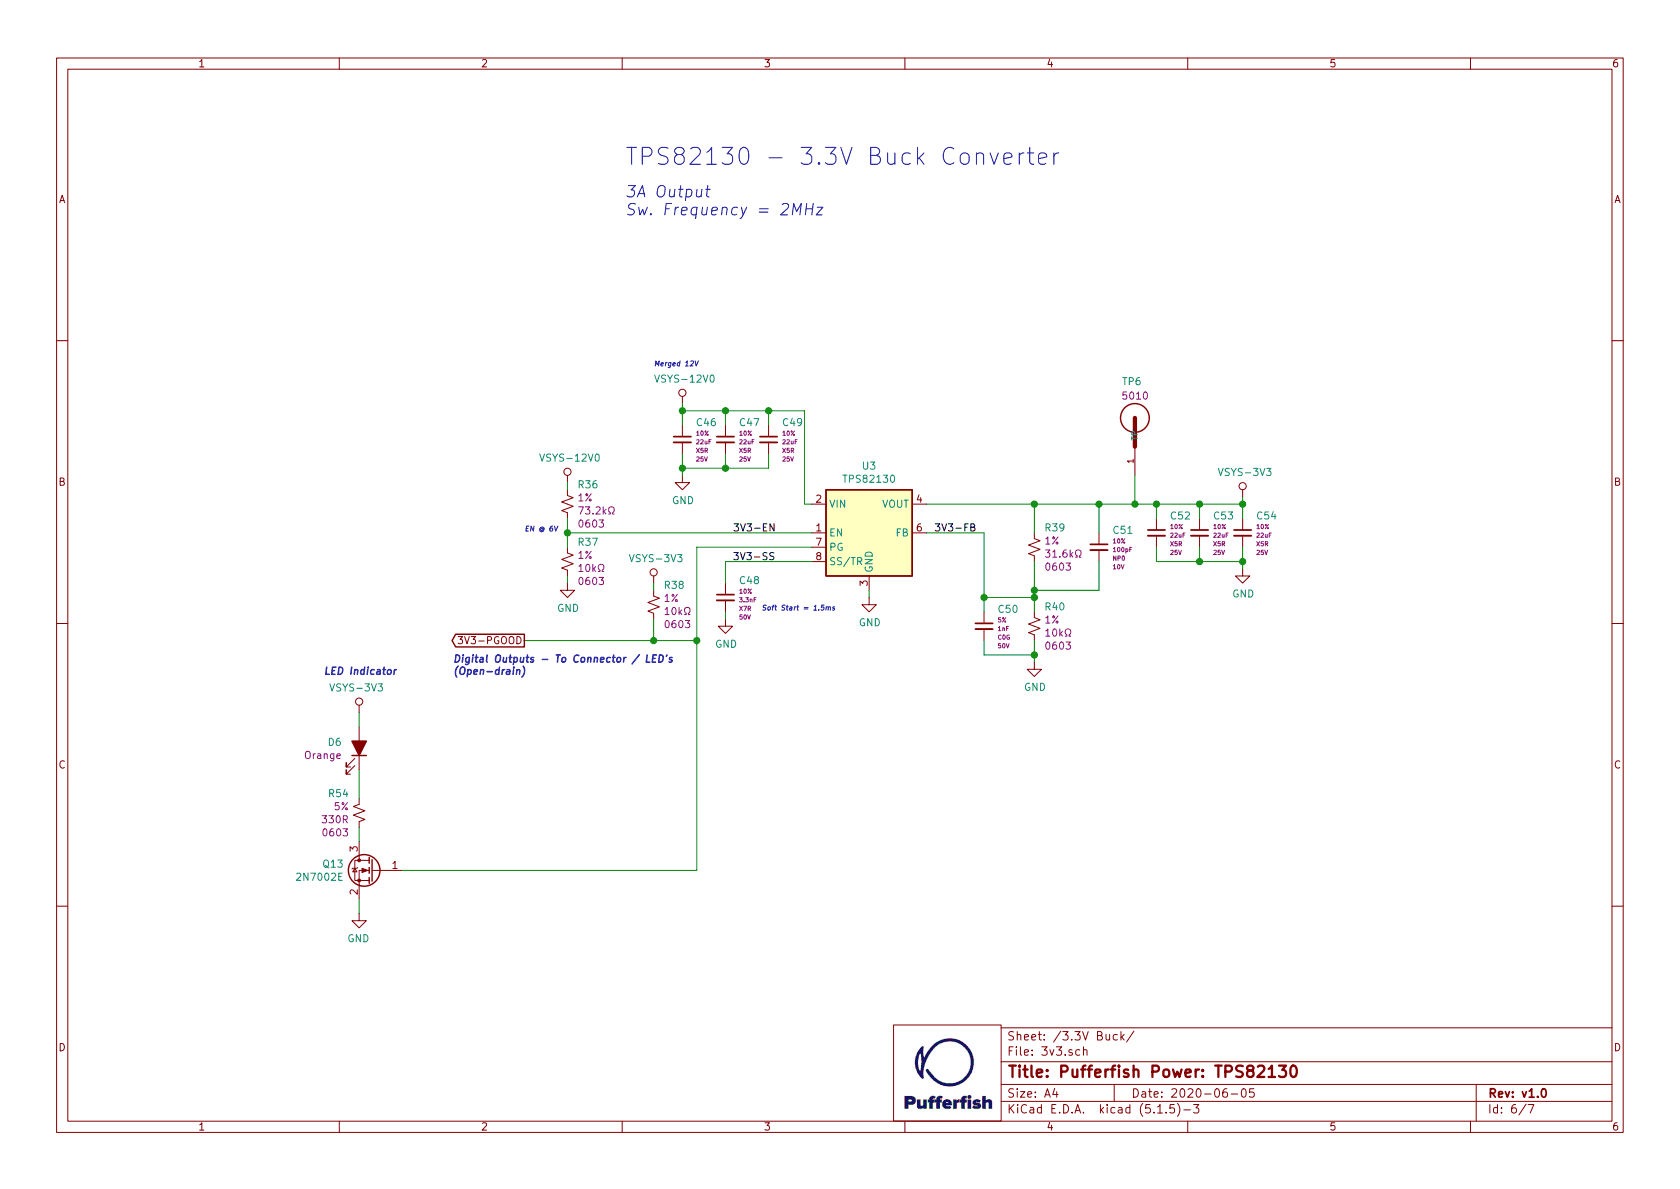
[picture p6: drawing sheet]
EESchema Schematic File Version 4
EELAYER 30 0
EELAYER END
$Descr A4 11693 8268
encoding utf-8
Sheet 6 7
Title "Pufferfish Power: TPS82130"
Date "2020-06-05"
Rev "v1.0"
Comp ""
Comment1 ""
Comment2 ""
Comment3 ""
Comment4 ""
$EndDescr
$Comp
L Regulator_Switching:TPS82130 U3
U 1 1
P 6050 3700
F 0 "U3" H 6050 4167 50  0000 C CNN
F 1 "TPS82130" H 6050 4076 50  0000 C CNN
F 2 "Package_LGA:Texas_SIL0008D_MicroSiP-8-1EP_2.8x3mm_P0.65mm_EP1.1x1.9mm_ThermalVias" H 6050 3050 50  0001 C CNN
F 3 "http://www.ti.com/lit/ds/symlink/tps82130.pdf" H 6050 2950 50  0001 C CNN
	1    6050 3700
	1    0    0    -1  
$EndComp
$Comp
L power:GND #PWR?
U 1 1
P 6050 4150
AR Path="/5EC321D9/5EDA729F" Ref="#PWR?"  Part="1" 
AR Path="/5EDA3ECC/5EDA729F" Ref="#PWR046"  Part="1" 
F 0 "#PWR046" H 6050 3900 50  0001 C CNN
F 1 "GND" H 6055 3977 50  0000 C CNN
F 2 "" H 6050 4150 50  0001 C CNN
F 3 "" H 6050 4150 50  0001 C CNN
	1    6050 4150
	1    0    0    -1  
$EndComp
Wire Wire Line
	6050 4150 6050 4100
$Comp
L Pufferfish:VSYS-12V0 #PWR?
U 1 1
P 4750 2800
AR Path="/5EC321D9/5EDA82C4" Ref="#PWR?"  Part="1" 
AR Path="/5EDA3ECC/5EDA82C4" Ref="#PWR045"  Part="1" 
F 0 "#PWR045" H 4750 2650 50  0001 C CNN
F 1 "VSYS-12V0" H 4767 2973 50  0000 C CNN
F 2 "" H 4750 2800 50  0001 C CNN
F 3 "" H 4750 2800 50  0001 C CNN
	1    4750 2800
	1    0    0    -1  
$EndComp
Text Notes 4550 2550 0    35   Italic 0
Merged 12V
$Comp
L Pufferfish:VSYS-3V3 #PWR069
U 1 1
P 8650 3450
F 0 "#PWR069" H 8650 3300 50  0001 C CNN
F 1 "VSYS-3V3" H 8667 3623 50  0000 C CNN
F 2 "" H 8650 3450 50  0001 C CNN
F 3 "" H 8650 3450 50  0001 C CNN
	1    8650 3450
	1    0    0    -1  
$EndComp
Text Label 5400 3900 2    50   ~ 0
3V3-SS
Wire Wire Line
	5050 4300 5050 4250
$Comp
L power:GND #PWR?
U 1 1
P 5050 4300
AR Path="/5EC321D9/5EEFB874" Ref="#PWR?"  Part="1" 
AR Path="/5EDA3ECC/5EEFB874" Ref="#PWR067"  Part="1" 
F 0 "#PWR067" H 5050 4050 50  0001 C CNN
F 1 "GND" H 5055 4127 50  0000 C CNN
F 2 "" H 5050 4300 50  0001 C CNN
F 3 "" H 5050 4300 50  0001 C CNN
	1    5050 4300
	1    0    0    -1  
$EndComp
Wire Wire Line
	5050 3900 5650 3900
Wire Wire Line
	5050 4050 5050 3900
$Comp
L Pufferfish:CAP_3.3nF_50V_X7R_0402 C48
U 1 1
P 5050 4150
F 0 "C48" H 5142 4270 50  0000 L CNN
F 1 "CAP_3.3nF_50V_X7R_0402" H 4150 4600 50  0001 L CNN
F 2 "Pufferfish:CAP_SMD_0402" H 5100 3750 50  0001 C CNN
F 3 "https://www.digikey.com/product-detail/en/murata-electronics/GRM1555C1H102JA01D/490-3244-2-ND/702509" H 5200 4100 50  0001 C CNN
F 4 "10%" H 5142 4194 30  0000 L CNN "Tolerance"
F 5 "3.3nF" H 5142 4134 30  0000 L CNN "Capacitance"
F 6 "CL05B332KB5NNNC" H 4550 4500 50  0001 C CNN "MPN"
F 7 "SEMCO" H 4400 4400 50  0001 C CNN "MFG"
F 8 "X7R" H 5142 4074 30  0000 L CNN "Dielectric"
F 9 "50V" H 5142 4014 30  0000 L CNN "Voltage"
	1    5050 4150
	1    0    0    -1  
$EndComp
Wire Wire Line
	8650 3450 8650 3500
Text Notes 4350 1500 0    79   Italic 0
3A Output\nSw. Frequency = 2MHz
Text Notes 4350 1150 0    118  ~ 0
TPS82130 - 3.3V Buck Converter
$Comp
L Pufferfish:RES_10K_0603_SMD R40
U 1 1
P 7200 4350
F 0 "R40" H 7268 4487 50  0000 L CNN
F 1 "RES_10K_0603_SMD" H 7280 4160 50  0001 L CNN
F 2 "Pufferfish:RES_SMD_0603" H 7400 3950 50  0001 C CNN
F 3 "https://www.digikey.com/product-detail/en/panasonic-electronic-components/ERJ-3GEYJ103V/P10KGTR-ND/135662" H 7200 4350 50  0001 C CNN
F 4 "1%" H 7268 4396 50  0000 L CNN "Tolerance"
F 5 "10kΩ" H 7268 4305 50  0000 L CNN "Resistance"
F 6 "ERJ-3GEYJ103V" H 7200 4350 50  0001 C CNN "MPN"
F 7 "Panasonic" H 7200 4350 50  0001 C CNN "MFG"
F 8 "0603" H 7268 4214 50  0000 L CNN "Package"
	1    7200 4350
	1    0    0    -1  
$EndComp
Wire Wire Line
	7200 3900 7200 4100
Wire Wire Line
	7200 4600 7200 4550
$Comp
L power:GND #PWR?
U 1 1
P 7200 4600
AR Path="/5EC321D9/5EF0566E" Ref="#PWR?"  Part="1" 
AR Path="/5EDA3ECC/5EF0566E" Ref="#PWR068"  Part="1" 
F 0 "#PWR068" H 7200 4350 50  0001 C CNN
F 1 "GND" H 7205 4427 50  0000 C CNN
F 2 "" H 7200 4600 50  0001 C CNN
F 3 "" H 7200 4600 50  0001 C CNN
	1    7200 4600
	1    0    0    -1  
$EndComp
$Comp
L Pufferfish:RES_31K6_0603_SMD R39
U 1 1
P 7200 3800
F 0 "R39" H 7268 3937 50  0000 L CNN
F 1 "RES_31K6_0603_SMD" H 7280 3610 50  0001 L CNN
F 2 "Pufferfish:RES_SMD_0603" H 7400 3400 50  0001 C CNN
F 3 "https://www.digikey.com/product-detail/en/panasonic-electronic-components/ERJ-3EKF3162V/P31-6KHDKR-ND/576164" H 7200 3800 50  0001 C CNN
F 4 "1%" H 7268 3846 50  0000 L CNN "Tolerance"
F 5 "31.6kΩ" H 7268 3755 50  0000 L CNN "Resistance"
F 6 "ERJ-3EKF3162V" H 7200 3800 50  0001 C CNN "MPN"
F 7 "Panasonic" H 7200 3800 50  0001 C CNN "MFG"
F 8 "0603" H 7268 3664 50  0000 L CNN "Package"
	1    7200 3800
	1    0    0    -1  
$EndComp
$Comp
L Pufferfish:CAP_1nF_50V_C0G_0402 C?
U 1 1
P 6850 4350
AR Path="/5EFFFB7B/5EF08637" Ref="C?"  Part="1" 
AR Path="/5EDA3ECC/5EF08637" Ref="C50"  Part="1" 
F 0 "C50" H 6942 4470 50  0000 L CNN
F 1 "CAP_1nF_50V_C0G_0402" H 5950 4800 50  0001 L CNN
F 2 "Pufferfish:CAP_SMD_0402" H 6900 3950 50  0001 C CNN
F 3 "https://www.digikey.com/product-detail/en/murata-electronics/GRM1555C1H102JA01D/490-3244-2-ND/702509" H 7000 4300 50  0001 C CNN
F 4 "5%" H 6942 4394 30  0000 L CNN "Tolerance"
F 5 "1nF" H 6942 4334 30  0000 L CNN "Capacitance"
F 6 "GRM1555C1H102JA01D" H 6350 4700 50  0001 C CNN "MPN"
F 7 "Murata" H 6200 4600 50  0001 C CNN "MFG"
F 8 "C0G" H 6942 4274 30  0000 L CNN "Dielectric"
F 9 "50V" H 6942 4214 30  0000 L CNN "Voltage"
	1    6850 4350
	1    0    0    -1  
$EndComp
Wire Wire Line
	6850 4450 6850 4550
Wire Wire Line
	6850 4550 7200 4550
Connection ~ 7200 4550
Wire Wire Line
	7200 4550 7200 4450
Wire Wire Line
	6850 4250 6850 4150
Wire Wire Line
	6850 4150 7200 4150
Connection ~ 7200 4150
Wire Wire Line
	7200 4150 7200 4250
Wire Wire Line
	6850 4150 6850 3700
Connection ~ 6850 4150
$Comp
L Pufferfish:CAP_100pF_10V_NP0_0402 C?
U 1 1
P 7650 3800
AR Path="/5EFFFB7B/5EF0A005" Ref="C?"  Part="1" 
AR Path="/5EDA3ECC/5EF0A005" Ref="C51"  Part="1" 
F 0 "C51" H 7742 3920 50  0000 L CNN
F 1 "CAP_100pF_10V_NP0_0402" H 6750 4250 50  0001 L CNN
F 2 "Pufferfish:CAP_SMD_0402" H 7700 3400 50  0001 C CNN
F 3 "https://www.digikey.com/product-detail/en/kemet/C0402C101K8GAC7867/399-14413-6-ND/7104044" H 7800 3750 50  0001 C CNN
F 4 "10%" H 7742 3844 30  0000 L CNN "Tolerance"
F 5 "100pF" H 7742 3784 30  0000 L CNN "Capacitance"
F 6 "C0402C101K8GAC7867" H 7150 4150 50  0001 C CNN "MPN"
F 7 "KEMET" H 7000 4050 50  0001 C CNN "MFG"
F 8 "NP0" H 7742 3724 30  0000 L CNN "Dielectric"
F 9 "10V" H 7742 3664 30  0000 L CNN "Voltage"
	1    7650 3800
	1    0    0    -1  
$EndComp
Wire Wire Line
	7650 3900 7650 4100
Wire Wire Line
	7650 4100 7200 4100
Connection ~ 7200 4100
Wire Wire Line
	7200 4100 7200 4150
Text Label 6800 3700 2    50   ~ 0
3V3-FB
Wire Wire Line
	6450 3500 7200 3500
Wire Wire Line
	6450 3700 6850 3700
Wire Wire Line
	7200 3500 7200 3700
Connection ~ 7200 3500
Wire Wire Line
	7200 3500 7650 3500
Wire Wire Line
	7650 3700 7650 3500
Connection ~ 7650 3500
Wire Wire Line
	7650 3500 7900 3500
$Comp
L Pufferfish:CAP_22uF_25V_X5R_0805 C?
U 1 1
P 8350 3700
AR Path="/5EFFFB7B/5EF15E11" Ref="C?"  Part="1" 
AR Path="/5EDA3ECC/5EF15E11" Ref="C53"  Part="1" 
F 0 "C53" H 8442 3820 50  0000 L CNN
F 1 "CAP_22uF_25V_X5R_0805" H 7400 4100 50  0001 L CNN
F 2 "Pufferfish:CAP_SMD_0805" H 8400 3300 50  0001 C CNN
F 3 "https://www.digikey.com/product-detail/en/samsung-electro-mechanics/CL21A226MAQNNNE/1276-2908-6-ND/3893423" H 8500 3650 50  0001 C CNN
F 4 "10%" H 8442 3744 30  0000 L CNN "Tolerance"
F 5 "22uF" H 8442 3684 30  0000 L CNN "Capacitance"
F 6 "CL21A226MAQNNNE" H 7850 3900 50  0001 C CNN "MPN"
F 7 "SEMCO" H 7700 4000 50  0001 C CNN "MFG"
F 8 "X5R" H 8442 3624 30  0000 L CNN "Dielectric"
F 9 "25V" H 8442 3564 30  0000 L CNN "Voltage"
	1    8350 3700
	1    0    0    -1  
$EndComp
$Comp
L Pufferfish:CAP_22uF_25V_X5R_0805 C?
U 1 1
P 8650 3700
AR Path="/5EFFFB7B/5EF15E1D" Ref="C?"  Part="1" 
AR Path="/5EDA3ECC/5EF15E1D" Ref="C54"  Part="1" 
F 0 "C54" H 8742 3820 50  0000 L CNN
F 1 "CAP_22uF_25V_X5R_0805" H 7700 4100 50  0001 L CNN
F 2 "Pufferfish:CAP_SMD_0805" H 8700 3300 50  0001 C CNN
F 3 "https://www.digikey.com/product-detail/en/samsung-electro-mechanics/CL21A226MAQNNNE/1276-2908-6-ND/3893423" H 8800 3650 50  0001 C CNN
F 4 "10%" H 8742 3744 30  0000 L CNN "Tolerance"
F 5 "22uF" H 8742 3684 30  0000 L CNN "Capacitance"
F 6 "CL21A226MAQNNNE" H 8150 3900 50  0001 C CNN "MPN"
F 7 "SEMCO" H 8000 4000 50  0001 C CNN "MFG"
F 8 "X5R" H 8742 3624 30  0000 L CNN "Dielectric"
F 9 "25V" H 8742 3564 30  0000 L CNN "Voltage"
	1    8650 3700
	1    0    0    -1  
$EndComp
$Comp
L Pufferfish:CAP_22uF_25V_X5R_0805 C?
U 1 1
P 8050 3700
AR Path="/5EFFFB7B/5EF15E29" Ref="C?"  Part="1" 
AR Path="/5EDA3ECC/5EF15E29" Ref="C52"  Part="1" 
F 0 "C52" H 8142 3820 50  0000 L CNN
F 1 "CAP_22uF_25V_X5R_0805" H 7100 4100 50  0001 L CNN
F 2 "Pufferfish:CAP_SMD_0805" H 8100 3300 50  0001 C CNN
F 3 "https://www.digikey.com/product-detail/en/samsung-electro-mechanics/CL21A226MAQNNNE/1276-2908-6-ND/3893423" H 8200 3650 50  0001 C CNN
F 4 "10%" H 8142 3744 30  0000 L CNN "Tolerance"
F 5 "22uF" H 8142 3684 30  0000 L CNN "Capacitance"
F 6 "CL21A226MAQNNNE" H 7550 3900 50  0001 C CNN "MPN"
F 7 "SEMCO" H 7400 4000 50  0001 C CNN "MFG"
F 8 "X5R" H 8142 3624 30  0000 L CNN "Dielectric"
F 9 "25V" H 8142 3564 30  0000 L CNN "Voltage"
	1    8050 3700
	1    0    0    -1  
$EndComp
Wire Wire Line
	8050 3800 8050 3900
Wire Wire Line
	8050 3900 8350 3900
Wire Wire Line
	8350 3800 8350 3900
Connection ~ 8350 3900
Wire Wire Line
	8350 3900 8650 3900
Wire Wire Line
	8650 3800 8650 3900
Wire Wire Line
	8650 3950 8650 3900
$Comp
L power:GND #PWR?
U 1 1
P 8650 3950
AR Path="/5EC321D9/5EF17D2C" Ref="#PWR?"  Part="1" 
AR Path="/5EDA3ECC/5EF17D2C" Ref="#PWR070"  Part="1" 
F 0 "#PWR070" H 8650 3700 50  0001 C CNN
F 1 "GND" H 8655 3777 50  0000 C CNN
F 2 "" H 8650 3950 50  0001 C CNN
F 3 "" H 8650 3950 50  0001 C CNN
	1    8650 3950
	1    0    0    -1  
$EndComp
Wire Wire Line
	8650 3600 8650 3500
Connection ~ 8650 3500
Wire Wire Line
	8350 3600 8350 3500
Connection ~ 8350 3500
Wire Wire Line
	8350 3500 8650 3500
Wire Wire Line
	8050 3600 8050 3500
Connection ~ 8050 3500
Wire Wire Line
	8050 3500 8350 3500
$Comp
L Pufferfish:CAP_22uF_25V_X5R_0805 C?
U 1 1
P 5050 3050
AR Path="/5EFFFB7B/5EF1D7E3" Ref="C?"  Part="1" 
AR Path="/5EDA3ECC/5EF1D7E3" Ref="C47"  Part="1" 
F 0 "C47" H 5142 3170 50  0000 L CNN
F 1 "CAP_22uF_25V_X5R_0805" H 4100 3450 50  0001 L CNN
F 2 "Pufferfish:CAP_SMD_0805" H 5100 2650 50  0001 C CNN
F 3 "https://www.digikey.com/product-detail/en/samsung-electro-mechanics/CL21A226MAQNNNE/1276-2908-6-ND/3893423" H 5200 3000 50  0001 C CNN
F 4 "10%" H 5142 3094 30  0000 L CNN "Tolerance"
F 5 "22uF" H 5142 3034 30  0000 L CNN "Capacitance"
F 6 "CL21A226MAQNNNE" H 4550 3250 50  0001 C CNN "MPN"
F 7 "SEMCO" H 4400 3350 50  0001 C CNN "MFG"
F 8 "X5R" H 5142 2974 30  0000 L CNN "Dielectric"
F 9 "25V" H 5142 2914 30  0000 L CNN "Voltage"
	1    5050 3050
	1    0    0    -1  
$EndComp
$Comp
L Pufferfish:CAP_22uF_25V_X5R_0805 C?
U 1 1
P 5350 3050
AR Path="/5EFFFB7B/5EF1D7EF" Ref="C?"  Part="1" 
AR Path="/5EDA3ECC/5EF1D7EF" Ref="C49"  Part="1" 
F 0 "C49" H 5442 3170 50  0000 L CNN
F 1 "CAP_22uF_25V_X5R_0805" H 4400 3450 50  0001 L CNN
F 2 "Pufferfish:CAP_SMD_0805" H 5400 2650 50  0001 C CNN
F 3 "https://www.digikey.com/product-detail/en/samsung-electro-mechanics/CL21A226MAQNNNE/1276-2908-6-ND/3893423" H 5500 3000 50  0001 C CNN
F 4 "10%" H 5442 3094 30  0000 L CNN "Tolerance"
F 5 "22uF" H 5442 3034 30  0000 L CNN "Capacitance"
F 6 "CL21A226MAQNNNE" H 4850 3250 50  0001 C CNN "MPN"
F 7 "SEMCO" H 4700 3350 50  0001 C CNN "MFG"
F 8 "X5R" H 5442 2974 30  0000 L CNN "Dielectric"
F 9 "25V" H 5442 2914 30  0000 L CNN "Voltage"
	1    5350 3050
	1    0    0    -1  
$EndComp
$Comp
L Pufferfish:CAP_22uF_25V_X5R_0805 C?
U 1 1
P 4750 3050
AR Path="/5EFFFB7B/5EF1D7FB" Ref="C?"  Part="1" 
AR Path="/5EDA3ECC/5EF1D7FB" Ref="C46"  Part="1" 
F 0 "C46" H 4842 3170 50  0000 L CNN
F 1 "CAP_22uF_25V_X5R_0805" H 3800 3450 50  0001 L CNN
F 2 "Pufferfish:CAP_SMD_0805" H 4800 2650 50  0001 C CNN
F 3 "https://www.digikey.com/product-detail/en/samsung-electro-mechanics/CL21A226MAQNNNE/1276-2908-6-ND/3893423" H 4900 3000 50  0001 C CNN
F 4 "10%" H 4842 3094 30  0000 L CNN "Tolerance"
F 5 "22uF" H 4842 3034 30  0000 L CNN "Capacitance"
F 6 "CL21A226MAQNNNE" H 4250 3250 50  0001 C CNN "MPN"
F 7 "SEMCO" H 4100 3350 50  0001 C CNN "MFG"
F 8 "X5R" H 4842 2974 30  0000 L CNN "Dielectric"
F 9 "25V" H 4842 2914 30  0000 L CNN "Voltage"
	1    4750 3050
	1    0    0    -1  
$EndComp
Wire Wire Line
	4750 3300 4750 3250
$Comp
L power:GND #PWR?
U 1 1
P 4750 3300
AR Path="/5EC321D9/5EF22A88" Ref="#PWR?"  Part="1" 
AR Path="/5EDA3ECC/5EF22A88" Ref="#PWR066"  Part="1" 
F 0 "#PWR066" H 4750 3050 50  0001 C CNN
F 1 "GND" H 4755 3127 50  0000 C CNN
F 2 "" H 4750 3300 50  0001 C CNN
F 3 "" H 4750 3300 50  0001 C CNN
	1    4750 3300
	1    0    0    -1  
$EndComp
Wire Wire Line
	5050 3150 5050 3250
Wire Wire Line
	5050 3250 4750 3250
Connection ~ 4750 3250
Wire Wire Line
	4750 3250 4750 3150
Wire Wire Line
	5350 3150 5350 3250
Wire Wire Line
	5350 3250 5050 3250
Connection ~ 5050 3250
Wire Wire Line
	5600 2850 5600 3500
Wire Wire Line
	5600 3500 5650 3500
Wire Wire Line
	4750 2800 4750 2850
Wire Wire Line
	5600 2850 5350 2850
Connection ~ 4750 2850
Wire Wire Line
	4750 2850 4750 2950
Wire Wire Line
	5050 2950 5050 2850
Connection ~ 5050 2850
Wire Wire Line
	5050 2850 4750 2850
Wire Wire Line
	5350 2950 5350 2850
Connection ~ 5350 2850
Wire Wire Line
	5350 2850 5050 2850
$Comp
L Pufferfish:RES_10K_0603_SMD R37
U 1 1
P 3950 3900
F 0 "R37" H 4018 4037 50  0000 L CNN
F 1 "RES_10K_0603_SMD" H 4030 3710 50  0001 L CNN
F 2 "Pufferfish:RES_SMD_0603" H 4150 3500 50  0001 C CNN
F 3 "https://www.digikey.com/product-detail/en/panasonic-electronic-components/ERJ-3GEYJ103V/P10KGTR-ND/135662" H 3950 3900 50  0001 C CNN
F 4 "1%" H 4018 3946 50  0000 L CNN "Tolerance"
F 5 "10kΩ" H 4018 3855 50  0000 L CNN "Resistance"
F 6 "ERJ-3GEYJ103V" H 3950 3900 50  0001 C CNN "MPN"
F 7 "Panasonic" H 3950 3900 50  0001 C CNN "MFG"
F 8 "0603" H 4018 3764 50  0000 L CNN "Package"
	1    3950 3900
	1    0    0    -1  
$EndComp
$Comp
L Pufferfish:RES_73K2_0603_SMD R36
U 1 1
P 3950 3500
F 0 "R36" H 4018 3637 50  0000 L CNN
F 1 "RES_73K2_0603_SMD" H 4030 3310 50  0001 L CNN
F 2 "Pufferfish:RES_SMD_0603" H 4150 3100 50  0001 C CNN
F 3 "https://www.digikey.com/product-detail/en/yageo/RC0603FR-0773K2L/311-73-2KHRDKR-ND/733268" H 3950 3500 50  0001 C CNN
F 4 "1%" H 4018 3546 50  0000 L CNN "Tolerance"
F 5 "73.2kΩ" H 4018 3455 50  0000 L CNN "Resistance"
F 6 "RC0603FR-0773K2L" H 3950 3500 50  0001 C CNN "MPN"
F 7 "Yageo" H 3950 3500 50  0001 C CNN "MFG"
F 8 "0603" H 4018 3364 50  0000 L CNN "Package"
	1    3950 3500
	1    0    0    -1  
$EndComp
Wire Wire Line
	3950 3800 3950 3700
Wire Wire Line
	5650 3700 3950 3700
Connection ~ 3950 3700
Wire Wire Line
	3950 3700 3950 3600
Wire Wire Line
	3950 4050 3950 4000
$Comp
L power:GND #PWR?
U 1 1
P 3950 4050
AR Path="/5EC321D9/5EF356E5" Ref="#PWR?"  Part="1" 
AR Path="/5EDA3ECC/5EF356E5" Ref="#PWR064"  Part="1" 
F 0 "#PWR064" H 3950 3800 50  0001 C CNN
F 1 "GND" H 3955 3877 50  0000 C CNN
F 2 "" H 3950 4050 50  0001 C CNN
F 3 "" H 3950 4050 50  0001 C CNN
	1    3950 4050
	1    0    0    -1  
$EndComp
$Comp
L Pufferfish:VSYS-12V0 #PWR?
U 1 1
P 3950 3350
AR Path="/5EC321D9/5EF44286" Ref="#PWR?"  Part="1" 
AR Path="/5EDA3ECC/5EF44286" Ref="#PWR063"  Part="1" 
F 0 "#PWR063" H 3950 3200 50  0001 C CNN
F 1 "VSYS-12V0" H 3967 3523 50  0000 C CNN
F 2 "" H 3950 3350 50  0001 C CNN
F 3 "" H 3950 3350 50  0001 C CNN
	1    3950 3350
	1    0    0    -1  
$EndComp
Wire Wire Line
	3950 3350 3950 3400
Text Notes 3650 3700 0    35   Italic 0
EN @ 6V
Text Notes 5300 4250 0    35   Italic 0
Soft Start = 1.5ms
Connection ~ 8650 3900
Wire Wire Line
	5650 3800 4850 3800
Wire Wire Line
	4850 3800 4850 4450
Wire Wire Line
	4850 4450 4550 4450
Text GLabel 3650 4450 0    50   Output ~ 0
3V3-PGOOD
$Comp
L Pufferfish:RES_10K_0603_SMD R38
U 1 1
P 4550 4200
F 0 "R38" H 4618 4337 50  0000 L CNN
F 1 "RES_10K_0603_SMD" H 4630 4010 50  0001 L CNN
F 2 "Pufferfish:RES_SMD_0603" H 4750 3800 50  0001 C CNN
F 3 "https://www.digikey.com/product-detail/en/panasonic-electronic-components/ERJ-3GEYJ103V/P10KGTR-ND/135662" H 4550 4200 50  0001 C CNN
F 4 "1%" H 4618 4246 50  0000 L CNN "Tolerance"
F 5 "10kΩ" H 4618 4155 50  0000 L CNN "Resistance"
F 6 "ERJ-3GEYJ103V" H 4550 4200 50  0001 C CNN "MPN"
F 7 "Panasonic" H 4550 4200 50  0001 C CNN "MFG"
F 8 "0603" H 4618 4064 50  0000 L CNN "Package"
	1    4550 4200
	1    0    0    -1  
$EndComp
Wire Wire Line
	4550 4300 4550 4450
Connection ~ 4550 4450
Wire Wire Line
	4550 4450 3650 4450
$Comp
L Pufferfish:VSYS-3V3 #PWR065
U 1 1
P 4550 4050
F 0 "#PWR065" H 4550 3900 50  0001 C CNN
F 1 "VSYS-3V3" H 4567 4223 50  0000 C CNN
F 2 "" H 4550 4050 50  0001 C CNN
F 3 "" H 4550 4050 50  0001 C CNN
	1    4550 4050
	1    0    0    -1  
$EndComp
Wire Wire Line
	4550 4050 4550 4100
Text Notes 3150 4700 0    50   Italic 10
Digital Outputs - To Connector / LED's\n(Open-drain)
$Comp
L Transistor_FET:2N7002E Q?
U 1 1
P 2600 6050
AR Path="/5EFFF333/5EE7826D" Ref="Q?"  Part="1" 
AR Path="/5EFFFB7B/5EE7826D" Ref="Q?"  Part="1" 
AR Path="/5EDA3ECC/5EE7826D" Ref="Q13"  Part="1" 
F 0 "Q13" H 2805 6096 50  0000 L CNN
F 1 "2N7002E" H 2805 6005 50  0000 L CNN
F 2 "Package_TO_SOT_SMD:SOT-23" H 2800 5975 50  0001 L CIN
F 3 "http://www.diodes.com/assets/Datasheets/ds30376.pdf" H 2600 6050 50  0001 L CNN
	1    2600 6050
	-1   0    0    -1  
$EndComp
$Comp
L power:GND #PWR?
U 1 1
P 2500 6350
AR Path="/5EC321D9/5EE78273" Ref="#PWR?"  Part="1" 
AR Path="/5EDA3ECC/5EE78273" Ref="#PWR074"  Part="1" 
AR Path="/5EFFFB7B/5EE78273" Ref="#PWR?"  Part="1" 
F 0 "#PWR074" H 2500 6100 50  0001 C CNN
F 1 "GND" H 2505 6177 50  0000 C CNN
F 2 "" H 2500 6350 50  0001 C CNN
F 3 "" H 2500 6350 50  0001 C CNN
	1    2500 6350
	-1   0    0    -1  
$EndComp
Wire Wire Line
	2500 6250 2500 6350
$Comp
L Pufferfish:RES_330R_0603_SMD R?
U 1 1
P 2500 5650
AR Path="/5EC45070/5EE7827F" Ref="R?"  Part="1" 
AR Path="/5EDA3ECC/5EE7827F" Ref="R54"  Part="1" 
F 0 "R54" H 2568 5787 50  0000 L CNN
F 1 "RES_330R_0603_SMD" H 2580 5460 50  0001 L CNN
F 2 "Pufferfish:RES_SMD_0603" H 2700 5250 50  0001 C CNN
F 3 "https://www.digikey.com/product-detail/en/panasonic-electronic-components/ERJ-3GEYJ103V/P10KGTR-ND/135662" H 2500 5650 50  0001 C CNN
F 4 "5%" H 2568 5696 50  0000 L CNN "Tolerance"
F 5 "330R" H 2568 5605 50  0000 L CNN "Resistance"
F 6 "ESR03EZPJ331" H 2500 5650 50  0001 C CNN "MPN"
F 7 "Rohm" H 2500 5650 50  0001 C CNN "MFG"
F 8 "0603" H 2568 5514 50  0000 L CNN "Package"
	1    2500 5650
	-1   0    0    -1  
$EndComp
Wire Wire Line
	2500 5750 2500 5850
$Comp
L Pufferfish:LED_SMD_0603_ORANGE D?
U 1 1
P 2500 5200
AR Path="/5EFFFB7B/5EE78289" Ref="D?"  Part="1" 
AR Path="/5EDA3ECC/5EE78289" Ref="D6"  Part="1" 
F 0 "D6" V 2539 5082 50  0000 R CNN
F 1 "LED_SMD_0603_ORANGE" H 2500 5050 50  0001 C CNN
F 2 "LED_SMD:LED_0603_1608Metric" H 2550 4950 50  0001 C CNN
F 3 "https://www.digikey.com/product-detail/en/osram-opto-semiconductors-inc/LO-Q976-PS-25-0-20-R18/475-2486-1-ND/1802613" H 2500 5200 50  0001 C CNN
F 4 "LO Q976-PS-25-0-20-R18" V 2539 5082 50  0001 R CNN "MPN"
F 5 "Osram" V 2448 5082 50  0001 R CNN "MFG"
F 6 "Orange" V 2448 5082 50  0000 R CNN "Color"
	1    2500 5200
	0    1    -1   0   
$EndComp
Wire Wire Line
	2500 5350 2500 5550
$Comp
L Pufferfish:VSYS-3V3 #PWR073
U 1 1
P 2500 4950
AR Path="/5EDA3ECC/5EE78290" Ref="#PWR073"  Part="1" 
AR Path="/5EFFFB7B/5EE78290" Ref="#PWR?"  Part="1" 
F 0 "#PWR073" H 2500 4800 50  0001 C CNN
F 1 "VSYS-3V3" H 2517 5123 50  0000 C CNN
F 2 "" H 2500 4950 50  0001 C CNN
F 3 "" H 2500 4950 50  0001 C CNN
	1    2500 4950
	-1   0    0    -1  
$EndComp
Wire Wire Line
	2500 4950 2500 5050
Connection ~ 4850 4450
Wire Wire Line
	2800 6050 4850 6050
Wire Wire Line
	4850 4450 4850 6050
Text Notes 2250 4700 0    50   Italic 10
LED Indicator
$Comp
L Pufferfish:TP_TH_KEYSTONE_5010 TP?
U 1 1
P 7900 2900
AR Path="/5EEC5CE7/5EFF391C" Ref="TP?"  Part="1" 
AR Path="/5EDA3ECC/5EFF391C" Ref="TP6"  Part="1" 
F 0 "TP6" V 8150 2850 50  0000 L CNN
F 1 "TP_TH_KEYSTONE_5010" H 7600 2700 50  0001 L BNN
F 2 "TestPoint:TestPoint_Keystone_5010-5014_Multipurpose" H 7900 2900 50  0001 L BNN
F 3 "https://www.digikey.com/product-detail/en/keystone-electronics/5010/36-5010-ND/255332" H 7900 2900 50  0001 L BNN
F 4 "5010" V 8050 2800 50  0000 L CNN "MPN"
F 5 "Keystone Electronics" H 7900 2900 50  0001 C CNN "MFG"
	1    7900 2900
	0    -1   -1   0   
$EndComp
Wire Wire Line
	7900 3300 7900 3500
Connection ~ 7900 3500
Wire Wire Line
	7900 3500 8050 3500
Text Label 5100 3700 0    50   ~ 0
3V3-EN
$EndSCHEMATC
